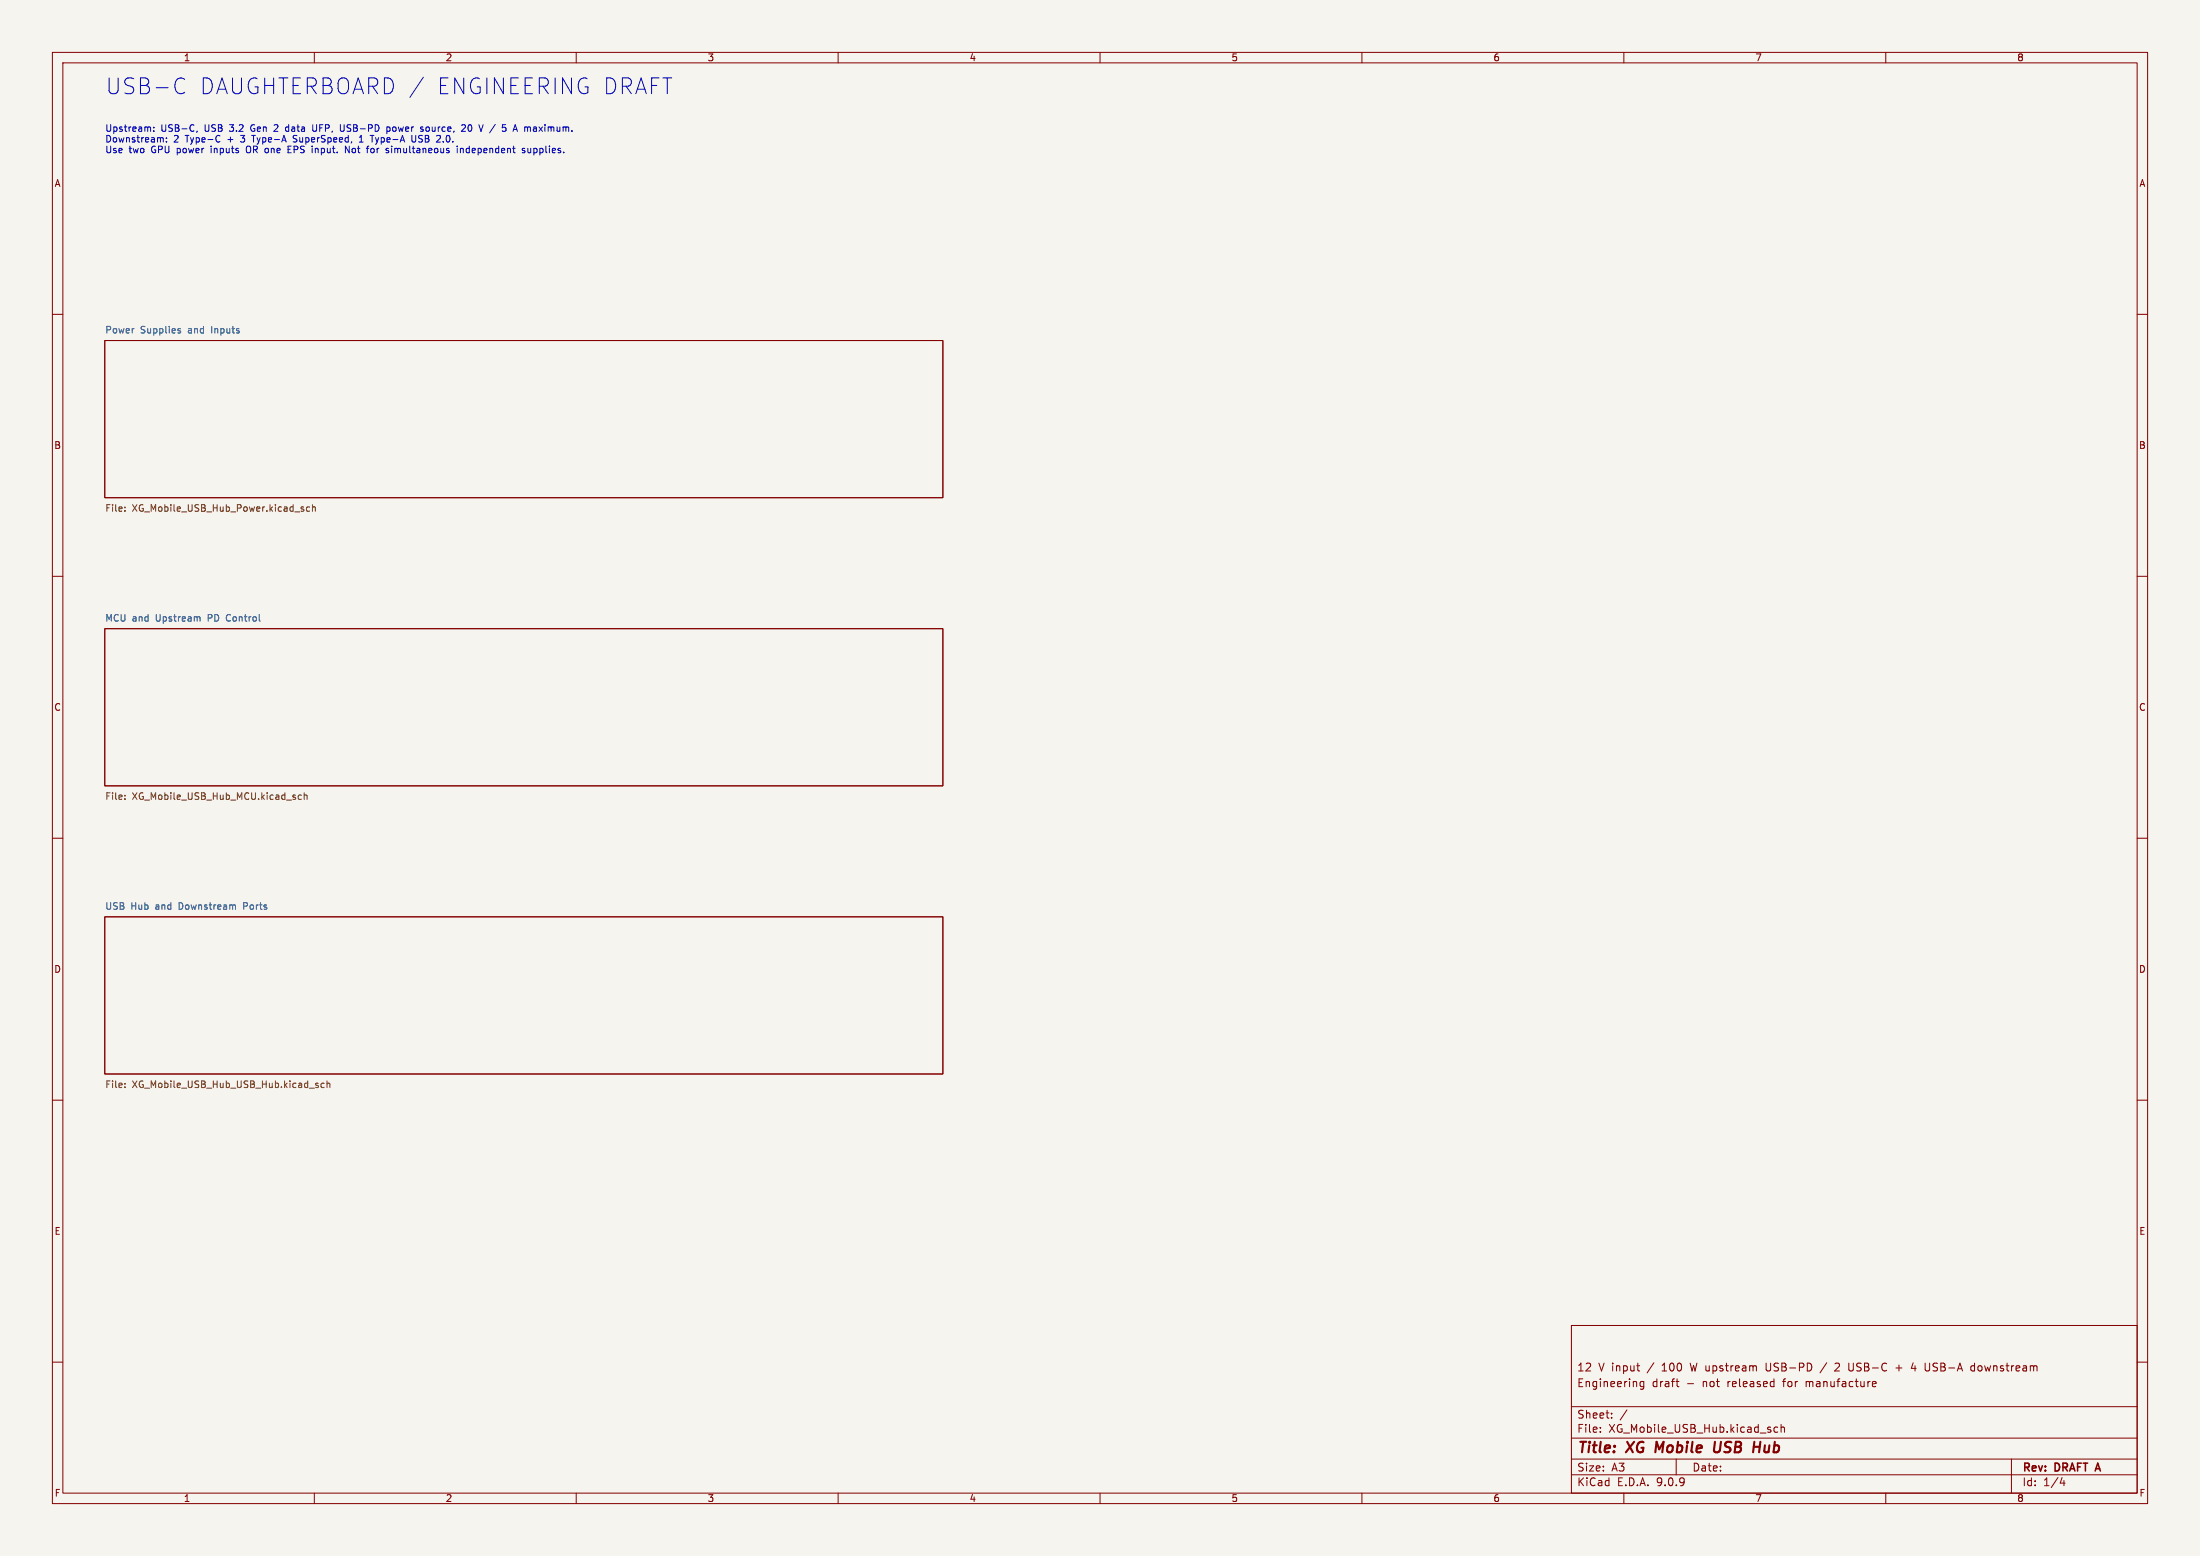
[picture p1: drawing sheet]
<svg xmlns="http://www.w3.org/2000/svg" width="420mm" height="297mm" viewBox="0 0 420 297" stroke-linecap="round" stroke-linejoin="round" font-family="sans-serif">
<path d="M0 0h420v297h-420z" fill="#f5f4ef" stroke="#f5f4ef" stroke-width=".19"/>
<g fill="none" stroke="#840000" stroke-width=".19">
<path d="M10 10h400v277h-400zM12 12h396v273h-396zM60 10v2M110 10v2M160 10v2M210 10v2M260 10v2M310 10v2M360 10v2M10 60h2M20 65h160v30h-160zM408 60h2"/>
<path d="M10 110h2M408 110h2M20 120h160v30h-160zM10 160h2M408 160h2M20 175h160v30h-160zM10 210h2M408 210h2M300 253h108v32h-108zM10 260h2M300 278.5h108M300 274.5h108"/>
<path d="M300 268.5h108M305.5 273.2v.2M305.5 272.5v.1M307.7 270.5v.2M307.7 269.8v.1M310.6 269.1l-1.3 1.9M312.4 260.7h.6M312.9 261.7h.1M313.8 263.7v1.2l-.3 .3-.3-.1M313.8 263.8l-.4-.1-.3 .3 .1 .6h.6M319.9 263.7h.6M320 278.5v3"/>
<path d="M320.2 264.5l.3 .2M337.2 260.2v1.2l.1 .2M339.4 272.5l-.5-.1-.2 .3 .1 .6h.6M340 272.5l.2-.1 .4 .1 .1 .9M340 271.9v1.5M348.7 260.1l-1.3 1.9M350.9 260.2l-.6 .1M351.1 260.8l-.9 .9h1M353.1 261.6l.4 .1M357.5 264.6h.6M357.5 263.8l.4-.1 .3 .3-.8 .2M361.9 261.1h1.2"/>
<path d="M362.5 260.5v1.2M365.2 260.1l-.3 1.1h.9M365.6 260.7v1M368.4 260.2v1.2l-.3 .3M376.9 260.8l-.4-.1-.3 .3 .2 .6h.5M376.9 260.2v1.5M384 278.5v6.5M408 260h2M60 285v2M110 285v2M160 285v2M210 285v2"/>
<path d="M260 285v2M300 281.5h108M310 285v2M360 285v2M393.7 282l-.4 1.1h.9M394 282.6v1"/>
</g>
<path d="M316.3 275.2l-.3 2M327.4 275.2l-.2 1.6 .1 .3a.66 .66 0 0 0 .9-.1M334.8 276.2h1.1M336.1 275.2l-.3 2" fill="none" stroke="#840000" stroke-width=".4"/>
<path d="M34.1 63.1l.3 .1 .1 .2-.4 .2M34.1 62.7l.3 .1M38 117.7l.2 .2v.7M44.8 172.7l.2 .2v.7" fill="none" stroke="#006464" stroke-width=".19"/>
<g fill="none" stroke="#725600" stroke-width=".19">
<path d="M23.8 97.5v.1M23.8 96.8v.1M57.7 97.2h.3v.2l-.4 .2M57.7 96.7l.3 .1M59.1 96.8l-.4-.1-.2 .3 .1 .5h.5M59.7 96.9l.1-.2 .3 .1 .1 .8M59.7 96.3v1.3M23.8 151.8v.1M23.8 152.5v.1M57.5 151.8l-.3-.1-.3 .3 .2 .5h.4M58.1 151.9l.2-.2 .3 .1v.8M58.1 151.3v1.3"/>
<path d="M23.8 206.8v.1M23.8 207.5v.1M60.4 207.2h.3l.1 .2-.4 .2M60.4 206.7l.3 .1M61.9 206.8l-.4-.1-.2 .3 .1 .5h.5M62.4 206.9l.2-.2 .3 .1 .1 .8M62.4 206.3v1.3"/>
</g>
<g fill="none" stroke="#0000c2" stroke-width=".19">
<path d="M34 15a1.05 1.05 0 0 1 1.2 .2M35.2 17.6a1.05 1.05 0 0 1-1.2 .1M80.8 14.7l-2.6 3.9M28.6 24.2l.1 .2v.7M29.4 25v.1M29.4 24.3v.1M31.1 26.3l.1 .8M31.8 27v.1M31.8 26.3v.2M37.6 25l-.1 .3M42 27l-.2 .1M47.1 28.1a.98 .98 0 0 0 .1 1"/>
<path d="M52.5 23.8l-.2 .1M53 24.3l-.7 .8h.8M54.5 24.8l.1 .2 .4 .1M55 28.5h.4M55 24.2l-.4 .1-.1 .2M55.6 27.9h-.6v1.3h.6M56 27.1h.4M56 26.1l.1 .3 .3 .1M59.7 23.8v1l.3 .3 .3-.1M60.2 28.3v.9M65.7 23.8v1l-.1 .2-.4 .1M66.7 27.9v1.3l-.8-1.3v1.3"/>
<path d="M68.6 27.1h.7M68.8 26l-.2 .2M69 25.8v1.3M71 25.8v1.3M71.2 28.3l-.3 .1-.1 .2v.4l.4 .2M73.9 24.3l.3-.1 .3 .3-.2 .5h-.4M73.9 24.2v1.3M74.8 28.3v.9M78.6 25.8v1.1l.3 .2h.3l.2-.2v-1.1M80.6 24.6l.2 .2-.2 .3M80.6 24.2l.2 .1M81.4 24.3l-.1 .2 .1 .5"/>
<path d="M87.3 28.3v.9M87.9 28.4l.2-.1 .3 .1v.8M87.9 28.3v.9M88.1 23.9l.5-.1 .3 .4-.8 .9h.8M89.5 23.9l-.2 .4 .2 .7M100.2 28.4l-.3-.1-.2 .2v.2l.5 .1v.3h-.5M100.8 28.3v.8l.3 .1 .2-.2M101.3 28.3v.9"/>
</g>
<g font-size="4.2" fill="#0000c2">
<text x="20" y="18.2">USB-C</text>
<text x="37.9" y="18.2">DAUGHTERBOARD /</text>
<text x="82.9" y="18.2">ENGINEERING DRAFT</text>
</g>
<g font-size="2.8" fill="#840000">
<text x="301" y="277.9">Title:</text>
<text x="310.6" y="277.9">XG</text>
<text x="316.9" y="277.9">Mobile</text>
<text x="328.8" y="277.9">USB</text>
<text x="337.1" y="277.9">Hub</text>
</g>
<g font-size="2.1" fill="#840000">
<text x="301" y="262">12</text>
<text x="305.1" y="262">V input</text>
<text x="314.7" y="262">/</text>
<text x="317.5" y="262">100</text>
<text x="323.1" y="262">W upstream</text>
<text x="337.8" y="262">USB-PD</text>
<text x="351.3" y="262">2</text>
<text x="354.1" y="262">USB-C</text>
<text x="366.4" y="262">4</text>
<text x="369.1" y="262">USB-A</text>
<text x="378" y="262">downstream</text>
<text x="301" y="265">Engineering</text>
<text x="315.4" y="265">draft</text>
<text x="322" y="265">-</text>
<text x="325.2" y="265">not</text>
<text x="330" y="265">released</text>
<text x="340.8" y="265">for</text>
<text x="345.3" y="265">manufacture</text>
<text x="301" y="273.7">File:</text>
<text x="301" y="271">Sheet:</text>
<text x="307.1" y="273.7">XG_Mobile_USB_Hub.kicad_sch</text>
<text x="301" y="281.1">Size:</text>
<text x="307.6" y="281.1">A3</text>
<text x="323" y="281.1">Date:</text>
<text x="386" y="281.3">Rev:</text>
<text x="392.4" y="281.3">DRAFT A</text>
<text x="301" y="283.9">KiCad</text>
<text x="308.7" y="283.9">E.D.A.</text>
<text x="316.3" y="283.9">9.0.9</text>
<text x="386" y="283.9">Id:</text>
<text x="390.1" y="283.9">1/4</text>
</g>
<g font-size="1.8" fill="#840000">
<text x="35" y="11.9">1</text>
<text x="85" y="11.9">2</text>
<text x="135" y="11.9">3</text>
<text x="185" y="11.9">4</text>
<text x="235" y="11.9">5</text>
<text x="285" y="11.9">6</text>
<text x="335" y="11.9">7</text>
<text x="385" y="11.9">8</text>
<text x="10.3" y="35.9">A</text>
<text x="408.3" y="35.9">A</text>
<text x="10.3" y="85.9">B</text>
<text x="408.2" y="85.9">B</text>
<text x="10.3" y="135.9">C</text>
<text x="408.2" y="135.9">C</text>
<text x="10.3" y="185.9">D</text>
<text x="408.2" y="185.9">D</text>
<text x="10.3" y="235.9">E</text>
<text x="408.3" y="235.9">E</text>
<text x="10.3" y="285.9">F</text>
<text x="35" y="286.9">1</text>
<text x="85" y="286.9">2</text>
<text x="135" y="286.9">3</text>
<text x="185" y="286.9">4</text>
<text x="235" y="286.9">5</text>
<text x="285" y="286.9">6</text>
<text x="335" y="286.9">7</text>
<text x="385" y="286.9">8</text>
<text x="408.3" y="285.9">F</text>
</g>
<g font-size="1.8" fill="#0000c2">
<text x="20" y="25.5">Upstream:</text>
<text x="20" y="27.5">Downstream:</text>
<text x="20" y="29.6">Use</text>
<text x="24.6" y="29.6">two</text>
<text x="29" y="29.6">GPU power</text>
<text x="30.7" y="25.5">USB-C,</text>
<text x="33.1" y="27.5">2</text>
<text x="35.5" y="27.5">Type-C</text>
<text x="39.2" y="25.5">USB</text>
<text x="40.7" y="29.6">inputs</text>
<text x="43.7" y="27.5">+</text>
<text x="44.1" y="25.5">3.2</text>
<text x="46.5" y="27.5">3</text>
<text x="47.7" y="29.6">OR one</text>
<text x="48.3" y="25.5">Gen</text>
<text x="48.8" y="27.5">Type-A</text>
<text x="53" y="25.5">2</text>
<text x="55.4" y="25.5">data</text>
<text x="56" y="29.6">EPS</text>
<text x="56.8" y="27.5">SuperSpeed,</text>
<text x="60.7" y="25.5">UFP,</text>
<text x="60.8" y="29.6">input.</text>
<text x="66.2" y="25.5">USB-PD</text>
<text x="67.4" y="29.6">Not</text>
<text x="69.7" y="27.5">1</text>
<text x="71.7" y="29.6">for</text>
<text x="72.1" y="27.5">Type-A</text>
<text x="75.3" y="25.5">power</text>
<text x="75.6" y="29.6">simultaneous</text>
<text x="80.1" y="27.5">USB</text>
<text x="82" y="25.5">source,</text>
<text x="85" y="27.5">2.0.</text>
<text x="89.3" y="29.6">independent</text>
<text x="90" y="25.5">20</text>
<text x="93.6" y="25.5">V /</text>
<text x="98.4" y="25.5">5</text>
<text x="100.8" y="25.5">A maximum.</text>
<text x="102" y="29.6">supplies.</text>
</g>
<g font-size="1.8" fill="#006464">
<text x="20" y="63.7">Power</text>
<text x="26.8" y="63.7">Supplies</text>
<text x="36" y="63.7">and</text>
<text x="40.6" y="63.7">Inputs</text>
<text x="20" y="118.7">MCU and</text>
<text x="29.8" y="118.7">Upstream</text>
<text x="40" y="118.7">PD</text>
<text x="43.7" y="118.7">Control</text>
<text x="20" y="173.7">USB</text>
<text x="25" y="173.7">Hub</text>
<text x="29.8" y="173.7">and</text>
<text x="34.4" y="173.7">Downstream</text>
<text x="46.9" y="173.7">Ports</text>
</g>
<g font-size="1.8" fill="#725600">
<text x="20" y="98">File:</text>
<text x="25.2" y="98">XG_Mobile_USB_Hub_Power.kicad_sch</text>
<text x="20" y="153">File:</text>
<text x="25.2" y="153">XG_Mobile_USB_Hub_MCU.kicad_sch</text>
<text x="20" y="208">File:</text>
<text x="25.2" y="208">XG_Mobile_USB_Hub_USB_Hub.kicad_sch</text>
</g>
</svg>
